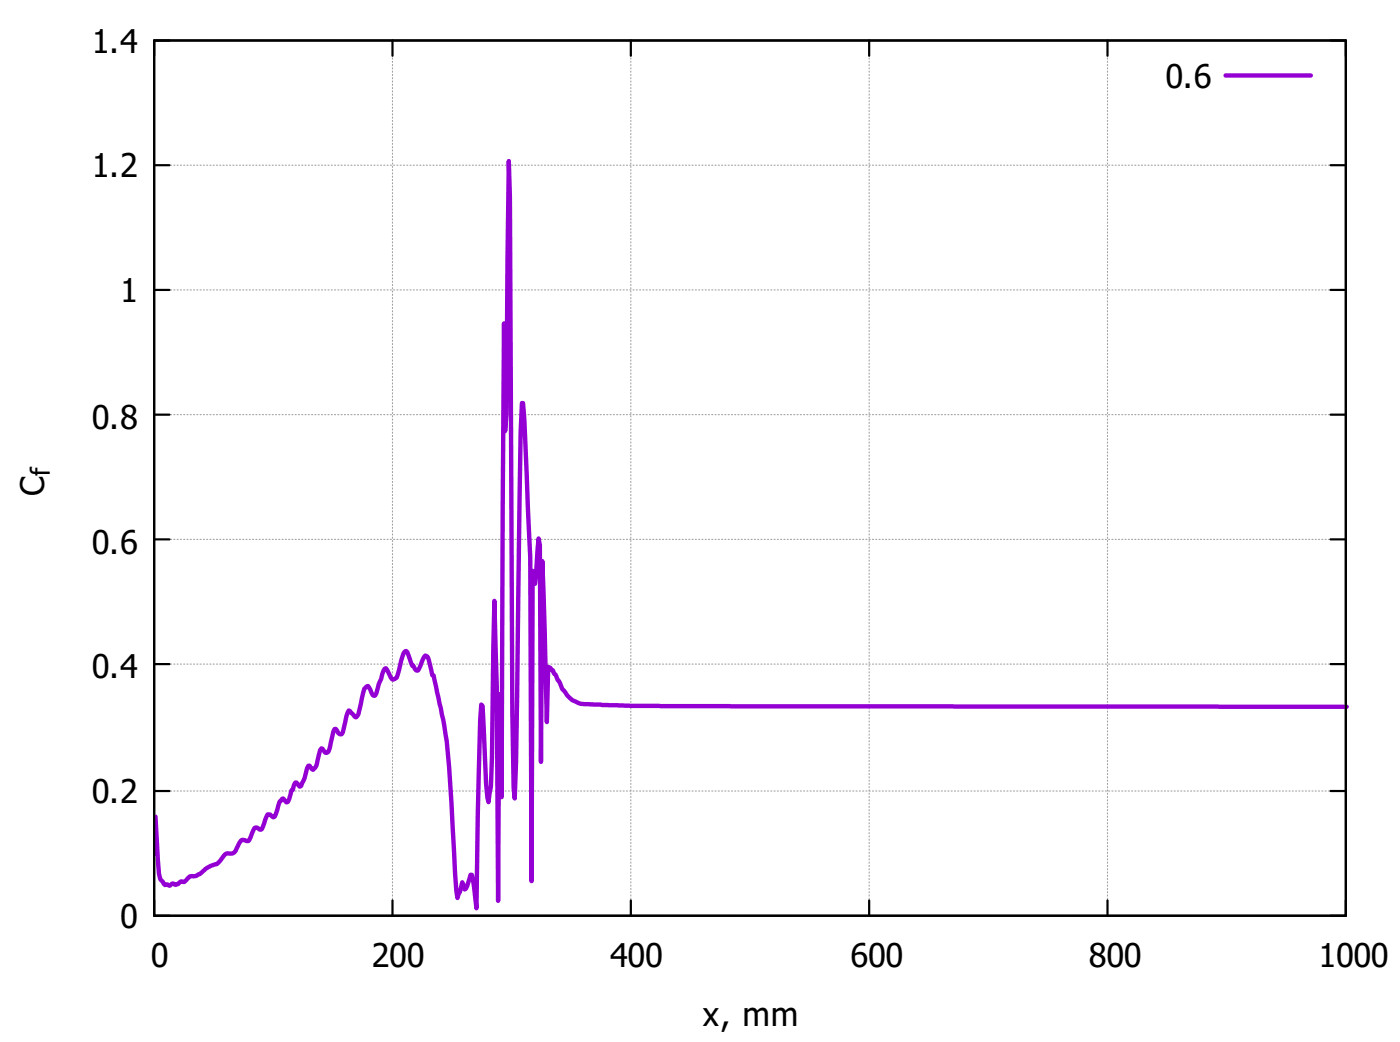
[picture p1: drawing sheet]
<svg xmlns="http://www.w3.org/2000/svg" width="226mm" height="168mm" viewBox="0 0 226 168" stroke-linecap="round" stroke-linejoin="round" font-family="sans-serif">
<g fill="none" stroke="#a0a0a4" stroke-width=".18" stroke-dasharray=".2 .4">
<path d="M24.9 6.5h192.1M24.9 26.6h192.1M24.9 46.7h192.1M24.9 66.8h192.1M24.9 86.9h192.1M24.9 107h192.1M24.9 127.5h192.1M24.9 147.6h192.1M24.9 147.6v-141.1M63.3 147.6v-141.1M101.7 147.6v-141.1M140.2 147.6v-141.1"/>
<path d="M178.6 147.6v-141.1M217 147.6v-141.1"/>
</g>
<g fill="none" stroke="#000" stroke-width=".35">
<path d="M24.9 6.5h192.1v141.1h-192.1zM27.3 6.5h-2.4v2.5M63.3 6.5v2.5M101.7 6.5v2.5M140.2 6.5v2.5M178.6 6.5v2.5M214.6 6.5h2.4v2.5M24.9 26.6h2.4M214.6 26.6h2.4M24.9 46.7h2.4M214.6 46.7h2.4M24.9 66.8h2.4"/>
<path d="M214.6 66.8h2.4M24.9 86.9h2.4M214.6 86.9h2.4M24.9 107h2.4M214.6 107h2.4M24.9 127.5h2.4M214.6 127.5h2.4M24.9 145.1v2.5h2.4M63.3 145.1v2.5M101.7 145.1v2.5M140.2 145.1v2.5M178.6 145.1v2.5"/>
<path d="M217 145.1v2.5h-2.4"/>
</g>
<path d="M197.6 12.2h13.8M217.2 113.9l-110.7-.1h-4.8l-6.2-.3a5.6 5.6 0 0 1-3.3-.7l-.7-.7-.4-.6a1.85 1.85 0 0 1-.8-1.3l-.3-.6-.4-.9-.2-.1-.2-.6h-.2l-.2-.3-.4-.2-.2 8.9-.7-26-.3 32.4-.1-35-.2-1-.6 7.3-.2-.6-.2-1.5-.2 50-.2-52.2-.9-22.2-.3-2.6h-.1l-.2 4.7-.2 11a2135 2135 0 0 1-.8 48l-.2-1.8-.2-12.2-.4-82.9-.1-5.8-.4 40.8-.2 2.7-.2-17.4-.4 76.4-.2-13.5-.2-3.1-.2 33.3-.2-34.5-.4-13.9-.4 25.2-.1 4.8-.4 2.5-.4-3-.6-12.5-.2-.3a841.2 841.2 0 0 0-.8 32.9l-.3-3.5-.4-1.9h-.2l-.2 .6a2.68 2.68 0 0 1-.8 1.7l-.4-1.1-.3 1.6-.4 .9a133.2 133.2 0 0 1-.8-11.5l-.4-6.9a67.2 67.2 0 0 0-2.1-14.7l-.6-2.7-.2-.1-.5-2.4-.2-.5-.4-.3-.4 .6-.8 1.8-.2 .1-.2-.1-.4-.7h-.1l-.8-2.2-.2-.2-.2 .1-.4 .8-.9 3.4a.66 .66 0 0 1-.8 .2l-1-1.7-.2 .1-.1 .3-1.2 3.6-.2 .4-.4-.1-.8-1.5a1.23 1.23 0 0 0-.7 1.1l-.8 3.5-.2 .4-.2 .1-.2-.1-1-1a8.2 8.2 0 0 0-.7 2.7l-.2 .8-.2 .3h-.2l-.4-.2-.4-.6h-.1l-.3 .5-.7 3.1-.4 .2h-.2l-.4-.6-.2-.1-.2 .3-.4 1.5a1.9 1.9 0 0 1-.7 1.7l-.2-.2-.4-.5h-.2l-.6 2-.5 1.3-.3 .1-.5-.7h-.2l-.4 1.2-.2 .1-.6 1.8-.2 .1-.5-.6h-.2l-.4 .5-.8 2.4-.2 .1-.2-.1a.61 .61 0 0 0-.7-.4l-1 2.4-.2 .1-.6-.3h-.2a2.2 2.2 0 0 0-.7 1.3l-.4 .8-1-.2-.2 .1-.7 1.3a1.15 1.15 0 0 1-1.6 .8l-.3 .2-.4 .5a2.17 2.17 0 0 1-1.8 1.3l-1.1 .7a2.87 2.87 0 0 1-1.8 1h-.6l-.9 .9a.64 .64 0 0 0-1 .4l-.3 .1-.6-.2-.4 .3-.4-.2-.4 .1-.8-.9-.2-.9-.1-2.2-.4-7" fill="none" stroke="#9400d3" stroke-width=".71"/>
<g font-size="5.3">
<text x="14.8" y="8.5">1.4</text>
<text x="188" y="14.1">0.6</text>
<text x="14.8" y="28.6">1.2</text>
<text x="19.4" y="48.7">1</text>
<text x="14.8" y="69.1">0.8</text>
<text x="7.1" y="79.9" transform="rotate(-90 7.1 79.9)">C</text>
<text x="14.8" y="89.2">0.6</text>
<text x="14.8" y="109.3">0.4</text>
<text x="14.8" y="129.4">0.2</text>
<text x="19.4" y="149.5">0</text>
<text x="24.3" y="155.9">0</text>
<text x="59.9" y="155.9">200</text>
<text x="98.4" y="155.9">400</text>
<text x="137.2" y="155.9">600</text>
<text x="175.6" y="155.9">800</text>
<text x="212.6" y="155.9">1000</text>
<text x="113.4" y="165.4">x, mm</text>
</g>
<text font-size="4.2" x="8.1" y="76.7" transform="rotate(-90 8.1 76.7)">f</text>
</svg>
